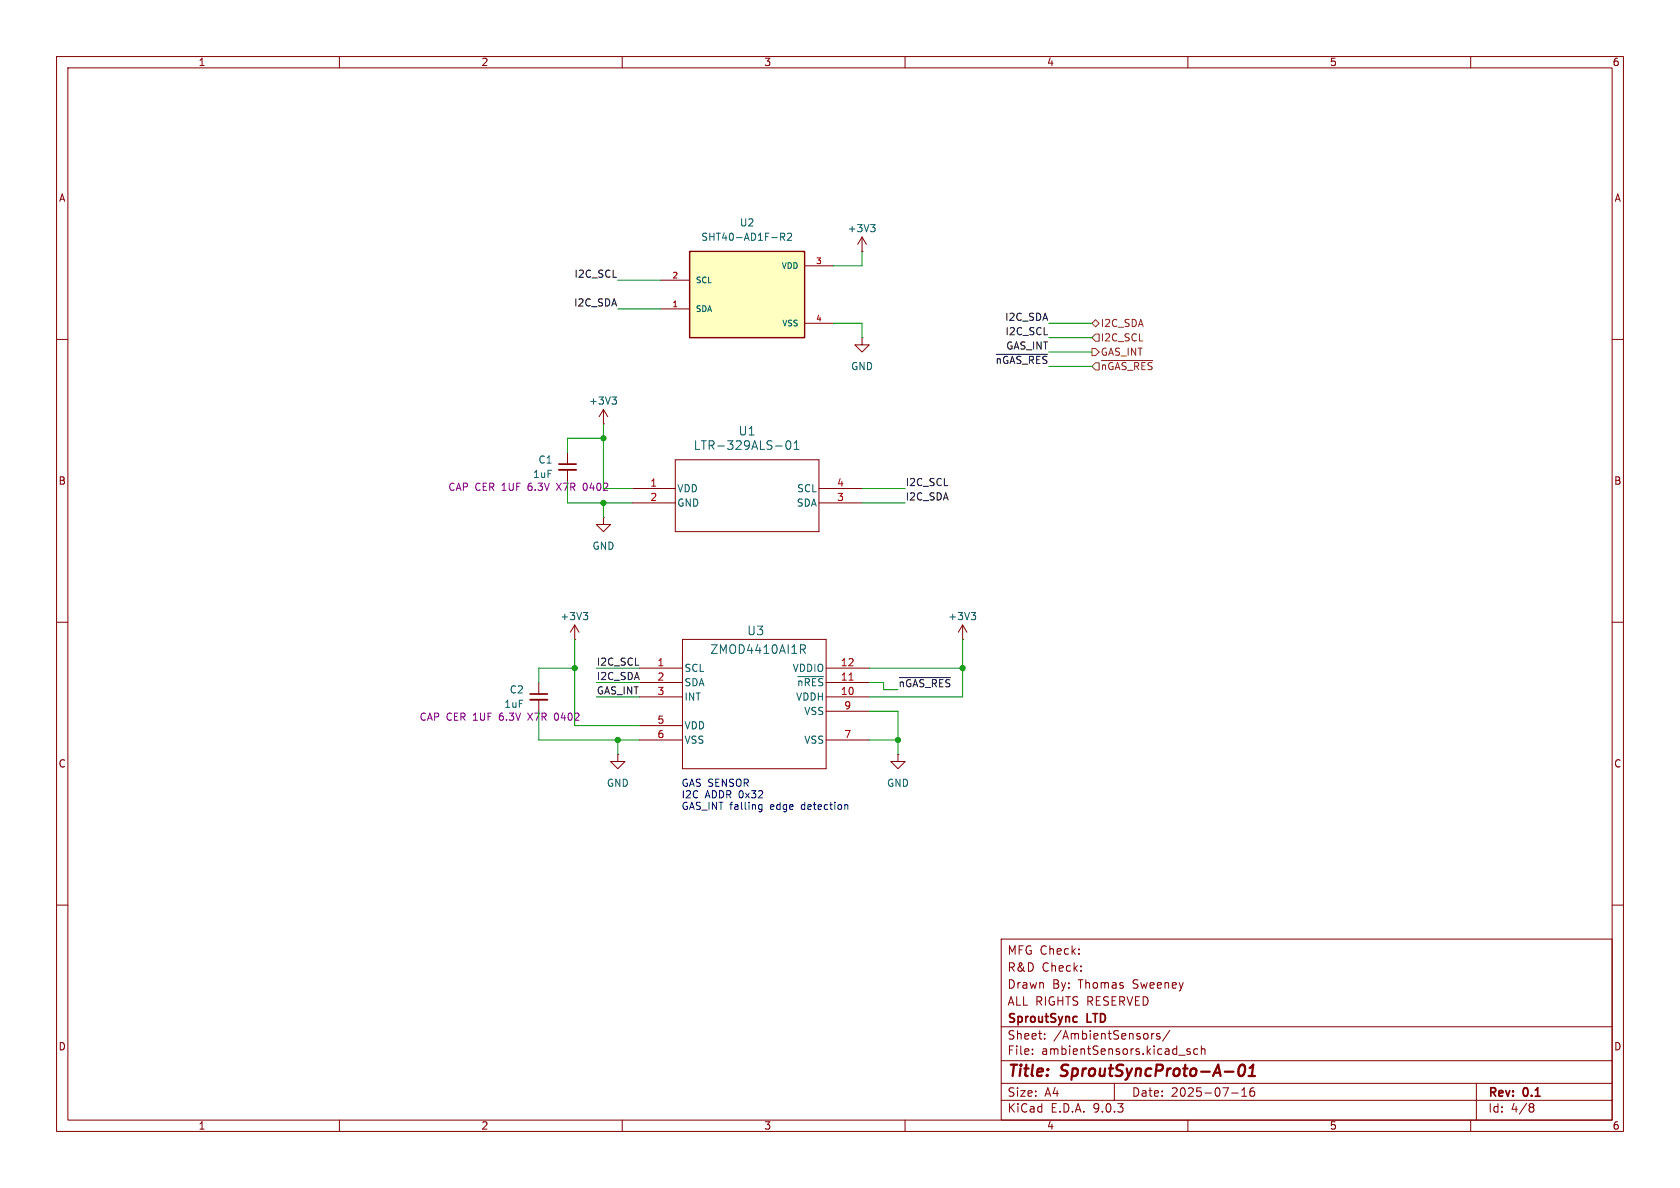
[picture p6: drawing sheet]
<svg xmlns="http://www.w3.org/2000/svg" width="297mm" height="210mm" viewBox="0 0 297 210" stroke-linecap="round" stroke-linejoin="round" font-family="sans-serif">
<g fill="none" stroke="#840000" stroke-width=".18">
<path d="M10 10h277v190h-277zM12 12h273v186h-273zM60 10v2M110 10v2M160 10v2M210 10v2M260 10v2M152.4 44.5h.1M152.4 41.9l.8 1.3M152.4 41.9l-.8 1.3M152.4 41.9v2.6M10 60h2"/>
<path d="M285 60h2M100.3 80v2M100.3 83.1v2M10 110h2M101.6 113h.1M101.6 110.5l-.8 1.3M101.6 110.5l.8 1.3M101.6 110.5v2.5M113 118.1h7.6M120.6 113h25.4v22.9h-25.4zM146 118.1h7.7M170.2 113h.1"/>
<path d="M170.2 110.5l-.8 1.3M170.2 110.5l.7 1.3M170.2 110.5v2.5M285 110h2M95.2 120.7v2M95.2 123.7v2M109.2 133.4v1.2h1.3l-1.3 1.3-1.3-1.3h1.3M109.2 133.4h.1M113 120.7h7.6M113 123.2h7.6M113 128.3h7.6M113 130.8h7.6"/>
<path d="M146 120.7h7.7M146 123.2h7.7M146 130.8h7.7M146 125.7h7.7M158.7 133.4v1.2h1.3l-1.3 1.3-1.2-1.3h1.2M158.7 133.4h.1M10 160h2M177 166h108v32h-108zM285 160h2M60 198v2M110 198v2M160 198v2"/>
<path d="M177 194.5h108M177 191.5h108M177 187.5h108M177 181.5h108M182.5 186.3v.1M182.5 185.5v.1M184.7 183.6v.1M184.7 182.8v.1M197 191.5v3M203.6 182.7v1M204 182.7l-.3 .1-.1 .2M205 182.8l-.3-.1-.2 .2v.2l.5 .2v.3h-.5"/>
<path d="M206.8 182.1l-1.3 2M210 198v2M210.4 185.5l-.4-.1-.2 .2 .1 .2 .5 .2v.3h-.6M211.7 185.5l-.4-.1-.3 .3v.4l.2 .2h.5M212.4 185.5l.2-.1 .4 .1v.9M212.4 184.9v1.5M217.7 193.2h1.2M219.5 193.8h.9M219.5 192.7l.5-.4v1.5M221.7 192.3a.59 .59 0 0 0-.7 .6v.6l.1 .2 .4 .1 .2-.1 .1-.5-.1-.3h-.5l-.2 .3M260 198v2M261 191.5v6.5"/>
<path d="M270.6 195.1l.4 .1 .2 .2-.3 .3M270.6 195.7h.3M270.9 195.7l.2 .2 .1 .4-.2 .2-.4 .1"/>
</g>
<path d="M219.2 188.4a.46 .46 0 0 1 .5-.2 .46 .46 0 0 1 .4 .4 1.15 1.15 0 0 1-.8 1.6l-.2-.1a1.54 1.54 0 0 1 .1-1.7zM220.7 190.2h1.2M220.9 188.8l.7-.6-.3 2" fill="none" stroke="#840000" stroke-width=".4"/>
<path d="M98.8 82h3.1M93.7 122.7h3.1M190.3 179.7l.1 .1M190.4 180.6l-.1 .1" fill="none" stroke="#840000" stroke-width=".3"/>
<path d="M98.8 83.1h3.1M93.7 123.7h3.1" fill="none" stroke="#840000" stroke-width=".33"/>
<path d="M103.2 85.5l-.1 .4 .1 .7M98.1 126.2l-.1 .3 .1 .7" fill="none" stroke="#840084" stroke-width=".18"/>
<path d="M153.9 39.7h.8l-.4 .5M154.5 40.2l.2 .2v.3l-.2 .3M103.1 108.3h.8l-.4 .5M103.7 108.8l.2 .2v.3l-.2 .2M141 119.6h4.6M141.5 114h.6l.3 .3-.2 .4-.7 .1M141.9 114.8l.5 .7M171.7 108.3h.8l-.4 .5M172.2 108.8l.3 .2v.3l-.3 .2" fill="none" stroke="#006464" stroke-width=".18"/>
<path d="M150.1 120.2h.7" fill="none" stroke="#a90000" stroke-width=".18"/>
<path d="M121.9 44.5h20.3v15.2h-20.3z" fill="#ffffc2"/>
<path d="M121.9 44.5h20.3v15.2h-20.3z" fill="none" stroke="#840000" stroke-width=".25"/>
<g fill="none" stroke="#840000" stroke-width=".18">
<path d="M116.8 49.5h5.1M116.8 54.6h5.1M142.2 47h5.1M142.2 57.2h5.1M152.4 59.7v1.3h-1.3l1.3 1.2 1.3-1.2h-1.3M152.4 59.7h.1M106.7 74.9h.1M106.7 72.4l-.8 1.3M106.7 72.4l.7 1.3M106.7 72.4v2.5M106.7 91.4v1.3h1.2l-1.2 1.3-1.3-1.3h1.3M106.7 91.4h.1"/>
<path d="M111.8 86.4h7.6M111.8 88.9h7.6M119.4 81.3h25.4v12.7h-25.4zM144.8 86.4h7.6M144.8 88.9h7.6"/>
</g>
<path d="M138 41.9l.6-.1 .1-.2v-.3l-.7-.1v1.3M138.3 41.9l.4 .6M139.2 41.3l.5-.1 .2 .4-.7 .9h.7M108.2 70.2h.8l-.4 .5M108.7 70.7l.3 .2v.3l-.3 .2M137.1 78.9h1.2M139.1 78.1l.2-.2a.83 .83 0 0 1 .6 .6 .83 .83 0 0 1-.3 .9h-.2a.82 .82 0 0 1-.3-1.3zM140.4 79.4h.9M140.4 78.3l.4-.4v1.5" fill="none" stroke="#006464" stroke-width=".18"/>
<path d="M193 57.2l.7-.7 .6 .7-.6 .6zM193.7 59.1h.6v1.2h-.6l-.7-.6zM193 61.6h.7l.6 .6-.6 .7h-.7zM193.7 64.1h.6v1.3h-.6l-.7-.6zM194.7 63.7h9.1" fill="none" stroke="#725600" stroke-width=".18"/>
<path d="M176.1 62.6h9.1M159 119.8h9" fill="none" stroke="#0f0f0f" stroke-width=".18"/>
<g fill="none" stroke="#009600" stroke-width=".18">
<path d="M109.2 49.5h7.6M109.2 54.6h7.6M147.3 57.2h5.1v2.5M152.4 44.5v2.5h-5.1M185.4 57.2h7.6M185.4 59.7h7.6M106.7 74.9v11.5h5.1M106.7 77.5h-6.4v2.5M185.4 62.2h7.6M185.4 64.8h7.6M100.3 85.1v3.8h11.5M106.7 88.9v2.5"/>
<path d="M152.4 88.9h7.6M152.4 86.4h7.6M101.6 118.1h-6.4v2.6M101.6 113v15.3h11.4M105.4 118.1h7.6M153.7 118.1h16.5M170.2 113v10.2h-16.5M95.2 125.7v5.1h17.8M105.4 120.7h7.6M105.4 123.2h7.6M109.2 130.8v2.6M153.7 120.7h2.5v1.2h2.5"/>
<path d="M153.7 125.7h5v7.7M153.7 130.8h5"/>
</g>
<path d="M134.1 142.8l.2 .3 .4-.1M134.7 142.2v1.1l-.2 .2h-.3M134.7 142.3l-.4-.1-.2 .3M149.5 142.2l.4 .2v.7" fill="none" stroke="#0000c2" stroke-width=".18"/>
<g fill="#009600" stroke="#009600" stroke-width=".18">
<circle cx="109.2" cy="130.8" r=".46"/>
<circle cx="106.7" cy="77.5" r=".46"/>
<circle cx="101.6" cy="118.1" r=".46"/>
<circle cx="158.7" cy="130.8" r=".46"/>
<circle cx="106.7" cy="88.9" r=".46"/>
<circle cx="170.2" cy="118.1" r=".46"/>
</g>
<g font-size="2.8" fill="#840000">
<text x="178" y="190.9">Title:</text>
<text x="187.7" y="190.9">SproutSyncProto-A-01</text>
</g>
<g font-size="2.1" fill="#006464">
<text x="130.5" y="77.2">U1</text>
<text x="122.5" y="79.7">LTR-329ALS-01</text>
<text x="132" y="112.5">U3</text>
<text x="125.5" y="115.8">ZMOD4410AI1R</text>
</g>
<g font-size="2.1" fill="#840000">
<text x="178" y="172">R&amp;D</text>
<text x="178" y="169">MFG Check:</text>
<text x="184.2" y="172">Check:</text>
<text x="178" y="178">ALL RIGHTS RESERVED</text>
<text x="178" y="175">Drawn</text>
<text x="186" y="175">By:</text>
<text x="190.7" y="175">Thomas</text>
<text x="200.4" y="175">Sweeney</text>
<text x="178" y="184">Sheet:</text>
<text x="178" y="181.2">SproutSync</text>
<text x="186.2" y="184">/AmbientSensors/</text>
<text x="192.2" y="181.2">LTD</text>
<text x="178" y="186.7">File:</text>
<text x="184.1" y="186.7">ambientSensors.kicad_sch</text>
<text x="178" y="196.9">KiCad</text>
<text x="178" y="194.1">Size:</text>
<text x="184.7" y="194.1">A4</text>
<text x="185.7" y="196.9">E.D.A.</text>
<text x="193.3" y="196.9">9.0.3</text>
<text x="200" y="194.1">Date:</text>
<text x="207" y="194.1">2025-07-16</text>
<text x="263" y="194.3">Rev:</text>
<text x="263" y="196.9">Id:</text>
<text x="267.1" y="196.9">4/8</text>
<text x="269.4" y="194.3">0.1</text>
</g>
<g font-size="1.8" fill="#840000">
<text x="35" y="11.9">1</text>
<text x="85" y="11.9">2</text>
<text x="135" y="11.9">3</text>
<text x="185" y="11.9">4</text>
<text x="235" y="11.9">5</text>
<text x="285" y="11.9">6</text>
<text x="10.3" y="35.9">A</text>
<text x="285.3" y="35.9">A</text>
<text x="10.3" y="85.9">B</text>
<text x="285.3" y="85.9">B</text>
<text x="10.3" y="135.9">C</text>
<text x="285.3" y="135.9">C</text>
<text x="10.3" y="185.9">D</text>
<text x="285.3" y="185.9">D</text>
<text x="35" y="199.9">1</text>
<text x="85" y="199.9">2</text>
<text x="135" y="199.9">3</text>
<text x="185" y="199.9">4</text>
<text x="235" y="199.9">5</text>
<text x="285" y="199.9">6</text>
</g>
<g font-size="1.8" fill="#006464">
<text x="130.7" y="40.2">U2</text>
<text x="149.8" y="41.2">+3V3</text>
<text x="123.9" y="42.8">SHT40-AD1F-R2</text>
<text x="150.4" y="65.6">GND</text>
<text x="104" y="71.7">+3V3</text>
<text x="95.1" y="82.1">C1</text>
<text x="94.1" y="84.7">1uF</text>
<text x="119.6" y="87.2">VDD</text>
<text x="119.6" y="89.8">GND</text>
<text x="140.8" y="89.8">SDA</text>
<text x="140.8" y="87.2">SCL</text>
<text x="104.6" y="97.4">GND</text>
<text x="99" y="109.8">+3V3</text>
<text x="167.5" y="109.8">+3V3</text>
<text x="120.9" y="119">SCL</text>
<text x="140" y="119">VDDIO</text>
<text x="89" y="125.3">1uF</text>
<text x="90" y="122.8">C2</text>
<text x="120.9" y="121.5">SDA</text>
<text x="120.9" y="124.1">INT</text>
<text x="140.6" y="124.1">VDDH</text>
<text x="140.8" y="121.5">~{nRES}</text>
<text x="120.9" y="129.1">VDD</text>
<text x="120.9" y="131.7">VSS</text>
<text x="142.1" y="126.6">VSS</text>
<text x="142.1" y="131.7">VSS</text>
<text x="107.2" y="139.3">GND</text>
<text x="156.7" y="139.3">GND</text>
</g>
<g font-size="1.8" fill="#0f0f0f">
<text x="101.5" y="49.2">I2C_SCL</text>
<text x="101.4" y="54.3">I2C_SDA</text>
<text x="177.6" y="56.8">I2C_SDA</text>
<text x="177.7" y="59.3">I2C_SCL</text>
<text x="175.9" y="64.4">~{nGAS_RES}</text>
<text x="177.8" y="61.9">GAS_INT</text>
<text x="160" y="88.6">I2C_SDA</text>
<text x="160" y="86">I2C_SCL</text>
<text x="105.4" y="117.8">I2C_SCL</text>
<text x="105.4" y="122.8">GAS_INT</text>
<text x="105.4" y="120.3">I2C_SDA</text>
<text x="158.7" y="121.6">~{nGAS_RES}</text>
</g>
<g font-size="1.8" fill="#725600">
<text x="194.5" y="58">I2C_SDA</text>
<text x="194.5" y="63.1">GAS_INT</text>
<text x="194.5" y="60.6">I2C_SCL</text>
<text x="194.5" y="65.6">~{nGAS_RES}</text>
</g>
<g font-size="1.8" fill="#840084">
<text x="79.2" y="87">CAP CER 1UF</text>
<text x="93.6" y="87">6.3V</text>
<text x="98.9" y="87">X7R</text>
<text x="103.8" y="87">0402</text>
<text x="74.1" y="127.6">CAP CER 1UF</text>
<text x="88.5" y="127.6">6.3V</text>
<text x="93.8" y="127.6">X7R</text>
<text x="98.7" y="127.6">0402</text>
</g>
<g font-size="1.8" fill="#a90000">
<text x="114.9" y="86.1">1</text>
<text x="114.9" y="88.6">2</text>
<text x="147.9" y="86.1">4</text>
<text x="147.9" y="88.6">3</text>
<text x="116.1" y="117.9">1</text>
<text x="148.5" y="117.9">12</text>
<text x="116.1" y="120.4">2</text>
<text x="116.1" y="122.9">3</text>
<text x="148.5" y="120.4">11</text>
<text x="148.5" y="122.9">10</text>
<text x="149.2" y="125.5">9</text>
<text x="116.1" y="128">5</text>
<text x="116.1" y="130.6">6</text>
<text x="149.2" y="130.6">7</text>
</g>
<g font-size="1.8" fill="#0000c2">
<text x="120.4" y="139.3">GAS SENSOR</text>
<text x="120.4" y="141.3">I2C</text>
<text x="120.4" y="143.4">GAS_INT falling</text>
<text x="124.7" y="141.3">ADDR 0x32</text>
<text x="136.3" y="143.4">edge</text>
<text x="141.9" y="143.4">detection</text>
</g>
<g font-size="1.4" fill="#006464">
<text x="138.1" y="47.7">VDD</text>
<text x="122.9" y="50.3">SCL</text>
<text x="122.9" y="55.3">SDA</text>
<text x="138.2" y="57.9">VSS</text>
</g>
<g font-size="1.4" fill="#a90000">
<text x="144.2" y="46.7">3</text>
<text x="118.8" y="49.3">2</text>
<text x="118.8" y="54.4">1</text>
<text x="144.2" y="56.9">4</text>
</g>
</svg>
